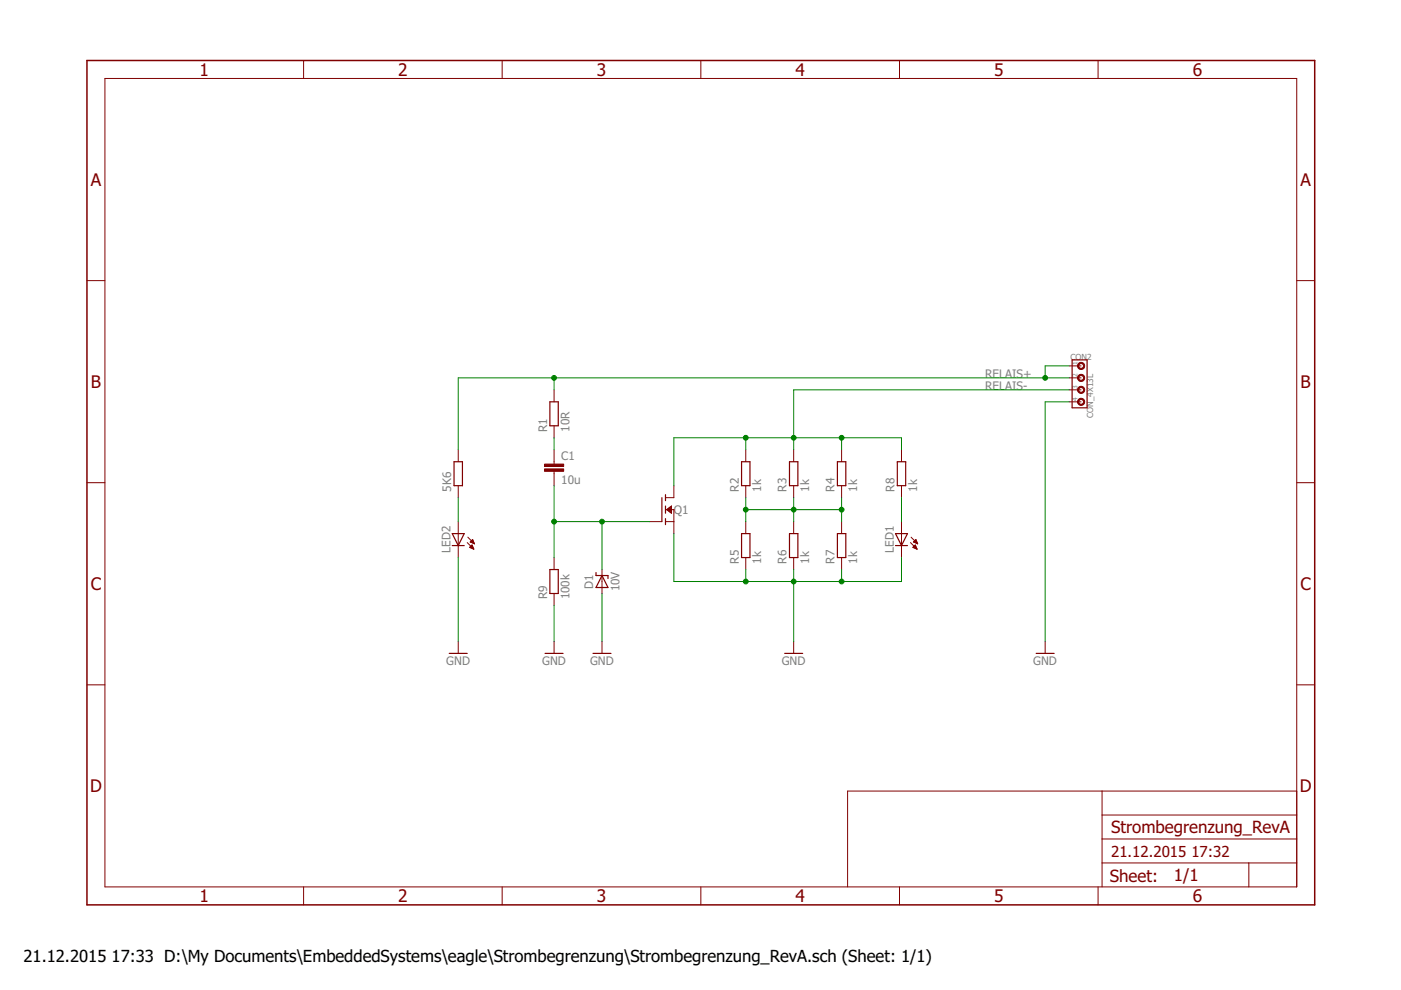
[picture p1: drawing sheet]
<svg xmlns="http://www.w3.org/2000/svg" width="297mm" height="210mm" viewBox="0 0 297 210" stroke-linecap="round" stroke-linejoin="round" font-family="sans-serif">
<g fill="none" stroke="#800000" stroke-width=".21">
<path d="M22.2 16.6h252.7v171.4h-252.7zM64.4 12.8v3.8M106.5 12.8v3.8M148.6 12.8v3.8M190.7 12.8v3.8M232.8 12.8v3.8M18.4 59.5h3.8M274.9 59.5h3.8M226.7 77.6h2.5M97.2 95.4v2.5M117.5 82.7v2.5M117.5 90.3v2.5"/>
<path d="M117.5 95.4v3M117.5 99.9v3.1M158.1 95.4v2.5M168.3 95.4v2.5M178.4 95.4v2.5M191.1 95.4v2.5M226.7 80.1h2.5M226.7 82.7h2.5M226.7 85.2h2.5M18.4 102.3h3.8M97.2 103v2.5M97.2 110.6v7.6"/>
<path d="M99.1 115l1.4 1.4M99.2 113.9l1.4 1.4M99.6 116.1l.5-.6 .4 .9zM99.6 116h.7M99.7 116.1h.6M99.7 114.9l.5-.5 .4 .9M99.7 114.9l.9 .4M99.7 114.9h.7M99.8 115.9h.4M99.8 114.8h.6M99.9 115.7h.3M99.9 114.7h.4"/>
<path d="M100 115h.5M100 116.2h.4M100 115.6h.1M100.1 114.5h.2M100.2 114.4h.1M100.2 115.1h.3M100.3 116.4h.1M100.5 115.3h.1M117.5 118.2v2.6M137.8 110.6h2.5M141.1 108.1h1.8v5M141.1 110.6h1.8"/>
<path d="M141.4 108.1l1-.8v1.5zM141.4 108h1M141.5 108.1h.9M141.5 107.9h.9M141.6 108.3h.8M141.7 107.8h.7M141.8 108.4h.6M141.9 107.7h.5M142 108.5h.4M142 107.5h.4M142.1 108.6h.3M142.2 107.4h.2"/>
<path d="M142.3 108.8h.1M142.3 107.3h.1M142.9 103v2.5h-1.8M158.1 103v2.5M158.1 110.6v2.5M158.1 118.2v2.6M168.3 103v2.5M168.3 110.6v2.5M168.3 118.2v2.6M178.4 103v2.5M178.4 110.6v2.5M178.4 118.2v2.6"/>
<path d="M191.1 103v2.5M191.1 110.6v7.6M193 115l1.4 1.4M193.2 113.9l1.4 1.4M193.5 116.1l.6-.6 .3 .9zM193.6 116h.6M193.7 114.9l.5-.5 .4 .9M193.7 114.9l.9 .4M193.7 114.9h.7M193.7 116.1h.6M193.7 115.9h.5M193.8 114.8h.5"/>
<path d="M193.8 115.7h.3M193.9 114.7h.4M193.9 115h.5M194 116.2h.3M194 115.6h.1M194 114.5h.2M194.2 114.4h.1M194.2 115.1h.3M194.2 116.4h.2M194.5 115.3h.1M274.9 102.3h3.8M97.2 136v2.5"/>
<path d="M117.5 125.8v2.6M117.5 136v2.5M127.6 120.8v5M127.6 136v2.5M168.3 136v2.5M221.6 136v2.5M18.4 145.2h3.8M274.9 145.2h3.8M233.7 167.7v20.3M233.7 177.9h41.2M233.7 172.8h41.2M274.9 167.7h-95.2v20.3"/>
<path d="M64.4 188v3.9M106.5 188v3.9M148.6 188v3.9M190.7 188v3.9M232.8 188v3.9M233.7 183h41.2M264.8 183v5"/>
</g>
<path d="M18.4 12.8h260.3v179.1h-260.3z" fill="none" stroke="#800000" stroke-width=".32"/>
<g fill="none" stroke="#800000" stroke-width=".25">
<path d="M227.3 76.3h3.2v10.2h-3.2zM96.3 97.9h1.7v5.1h-1.7zM116.6 85.2h1.8v5.1h-1.8zM157.2 97.9h1.8v5.1h-1.8zM167.4 97.9h1.8v5.1h-1.8zM177.5 97.9h1.8v5.1h-1.8zM190.2 97.9h1.8v5.1h-1.8zM95.9 115.7h2.5M95.9 113.1h2.5l-1.2 2.6zM140.3 105.5v5.1M141.1 104.9v1.3M141.1 107.3v1.5"/>
<path d="M141.1 110v1.2M157.2 113.1h1.8v5.1h-1.8zM167.4 113.1h1.8v5.1h-1.8zM177.5 113.1h1.8v5.1h-1.8zM189.9 113.1h2.5l-1.3 2.6zM189.9 115.7h2.5M95.2 138.5h3.9M115.6 138.5h3.8M116.6 120.8h1.8v5h-1.8zM125.7 138.5h3.8M126.4 121.4v.6h2.5v.7M127.6 122l1.3 2.6h-2.5z"/>
<path d="M166.4 138.5h3.8M219.7 138.5h3.8"/>
</g>
<g fill="#800000" stroke="#800000" stroke-width=".21">
<path d="M115.4 99.4h4.1v.5h-4.1z"/>
<path d="M115.4 98.4h4.1v.5h-4.1z"/>
</g>
<g fill="#800000" stroke="#800000" stroke-width=".21">
<path d="M228.6 77.1a.76 .76 0 0 1 1.3 .1 .76 .76 0 0 1-.5 1.1 .76 .76 0 0 1-.9-.7h.2a.51 .51 0 0 1 .7-.5 .51 .51 0 0 1 .2 .8 .51 .51 0 0 1-.9-.1v-.2h-.2z" fill-rule="evenodd"/>
<path d="M228.6 79.6a.76 .76 0 0 1 1.3 .1 .76 .76 0 0 1-.5 1.2 .76 .76 0 0 1-.9-.8h.2a.51 .51 0 0 1 .7-.5 .51 .51 0 0 1 .2 .9 .51 .51 0 0 1-.9-.2v-.2h-.2z" fill-rule="evenodd"/>
<path d="M228.6 82.2a.76 .76 0 0 1 1.3 .1 .76 .76 0 0 1-.5 1.1 .76 .76 0 0 1-.9-.7h.2a.51 .51 0 0 1 .7-.5 .51 .51 0 0 1 .2 .8 .51 .51 0 0 1-.9-.2v-.1h-.2z" fill-rule="evenodd"/>
<path d="M228.6 84.7a.76 .76 0 0 1 1.3 .1 .76 .76 0 0 1-.5 1.1 .76 .76 0 0 1-.9-.7h.2a.51 .51 0 0 1 .7-.5 .51 .51 0 0 1 .2 .8 .51 .51 0 0 1-.9-.1v-.2h-.2z" fill-rule="evenodd"/>
</g>
<g fill="none" stroke="#008000" stroke-width=".21">
<path d="M226.7 77.6h-5.1v2.5M117.5 80.1v2.6M117.5 92.8v2.6M158.1 92.8v2.6M178.4 92.8v2.6M191.1 95.4v-2.6h-48.2v10.2M226.7 82.7h-58.4v12.7M226.7 80.1h-129.5v15.3M226.7 85.2h-5.1v50.8M97.2 105.5v5.1M97.2 118.2v17.8M117.5 103v15.2"/>
<path d="M117.5 110.6h20.3M127.6 110.6v10.2M142.9 113.1v10.2h48.2v-5.1M158.1 105.5v5.1M158.1 108.1h20.3M168.3 105.5v5.1M178.4 105.5v5.1M191.1 105.5v5.1M117.5 128.4v7.6M127.6 125.8v10.2M158.1 120.8v2.5M168.3 120.8v15.2"/>
<path d="M178.4 120.8v2.5"/>
</g>
<g fill="#008000" stroke="#008000" stroke-width=".21">
<circle cx="168.3" cy="92.8" r=".51"/>
<circle cx="178.4" cy="92.8" r=".51"/>
<circle cx="158.1" cy="92.8" r=".51"/>
<circle cx="221.6" cy="80.1" r=".51"/>
<circle cx="117.5" cy="80.1" r=".51"/>
<circle cx="168.3" cy="123.3" r=".51"/>
<circle cx="178.4" cy="123.3" r=".51"/>
<circle cx="158.1" cy="123.3" r=".51"/>
<circle cx="158.1" cy="108.1" r=".51"/>
<circle cx="168.3" cy="108.1" r=".51"/>
<circle cx="178.4" cy="108.1" r=".51"/>
<circle cx="117.5" cy="110.6" r=".51"/>
<circle cx="127.6" cy="110.6" r=".51"/>
</g>
<g font-size="3.7" fill="#800000">
<text x="42.3" y="16">1</text>
<text x="84.4" y="16">2</text>
<text x="126.5" y="16">3</text>
<text x="168.7" y="16">4</text>
<text x="210.8" y="16">5</text>
<text x="252.9" y="16">6</text>
<text x="19.2" y="39.4">A</text>
<text x="275.7" y="39.4">A</text>
<text x="19.3" y="82.2">B</text>
<text x="275.8" y="82.2">B</text>
<text x="19.2" y="125.1">C</text>
<text x="275.7" y="125.1">C</text>
<text x="19.1" y="167.9">D</text>
<text x="275.6" y="167.9">D</text>
<text x="42.3" y="191.2">1</text>
<text x="84.4" y="191.2">2</text>
<text x="126.5" y="191.2">3</text>
<text x="168.7" y="191.2">4</text>
<text x="210.8" y="191.2">5</text>
<text x="252.9" y="191.2">6</text>
</g>
<g font-size="3.6" fill="#800000">
<text x="235.6" y="176.6">Strombegrenzung_RevA</text>
<text x="235.3" y="186.9">Sheet:</text>
<text x="248.9" y="186.8">1/1</text>
</g>
<g font-size="3.5">
<text x="5" y="203.9">21.12.2015</text>
<text x="23.7" y="203.9">17:33 D:\My Documents\EmbeddedSystems\eagle\Strombegrenzung\Strombegrenzung_RevA.sch (Sheet: 1/1)</text>
</g>
<g font-size="3.2" fill="#800000">
<text x="235.6" y="181.7">21.12.2015</text>
<text x="252.6" y="181.7">17:32</text>
</g>
<g font-size="2.5" fill="#808080">
<text x="208.9" y="82.7">RELAIS-</text>
<text x="208.9" y="80.1">RELAIS+</text>
<text x="116" y="91.6" transform="rotate(-90 116 91.6)">R1</text>
<text x="120.8" y="91.6" transform="rotate(-90 120.8 91.6)">10R</text>
<text x="119" y="97.5">C1</text>
<text x="95.7" y="104.2" transform="rotate(-90 95.7 104.2)">5K6</text>
<text x="119" y="102.6">10u</text>
<text x="156.6" y="104.2" transform="rotate(-90 156.6 104.2)">R2</text>
<text x="161.4" y="104.2" transform="rotate(-90 161.4 104.2)">1k</text>
<text x="166.8" y="104.2" transform="rotate(-90 166.8 104.2)">R3</text>
<text x="171.6" y="104.2" transform="rotate(-90 171.6 104.2)">1k</text>
<text x="176.9" y="104.2" transform="rotate(-90 176.9 104.2)">R4</text>
<text x="181.7" y="104.2" transform="rotate(-90 181.7 104.2)">1k</text>
<text x="189.6" y="104.2" transform="rotate(-90 189.6 104.2)">R8</text>
<text x="194.4" y="104.2" transform="rotate(-90 194.4 104.2)">1k</text>
<text x="142.9" y="108.9">Q1</text>
<text x="95.5" y="117.2" transform="rotate(-90 95.5 117.2)">LED2</text>
<text x="156.6" y="119.5" transform="rotate(-90 156.6 119.5)">R5</text>
<text x="161.4" y="119.5" transform="rotate(-90 161.4 119.5)">1k</text>
<text x="166.8" y="119.5" transform="rotate(-90 166.8 119.5)">R6</text>
<text x="171.6" y="119.5" transform="rotate(-90 171.6 119.5)">1k</text>
<text x="176.9" y="119.5" transform="rotate(-90 176.9 119.5)">R7</text>
<text x="181.7" y="119.5" transform="rotate(-90 181.7 119.5)">1k</text>
<text x="189.5" y="117.2" transform="rotate(-90 189.5 117.2)">LED1</text>
<text x="125.7" y="124.8" transform="rotate(-90 125.7 124.8)">D1</text>
<text x="131.3" y="125.4" transform="rotate(-90 131.3 125.4)">10V</text>
<text x="116" y="127.1" transform="rotate(-90 116 127.1)">R9</text>
<text x="120.8" y="127.1" transform="rotate(-90 120.8 127.1)">100k</text>
<text x="94.6" y="141.1">GND</text>
<text x="114.9" y="141.1">GND</text>
<text x="125.1" y="141.1">GND</text>
<text x="165.7" y="141.1">GND</text>
<text x="219.1" y="141.1">GND</text>
</g>
<g font-size="1.8" fill="#808080">
<text x="227" y="76.3">CON</text>
<text x="230.5" y="76.3">2</text>
<text x="231.8" y="88.6" transform="rotate(-90 231.8 88.6)">CON_4X13L</text>
</g>
<g font-size="1.4" fill="#808080">
<text x="228.5" y="77.4" transform="rotate(-90 228.5 77.4)">1</text>
<text x="228.5" y="82.4" transform="rotate(-90 228.5 82.4)">3</text>
<text x="228.5" y="79.9" transform="rotate(-90 228.5 79.9)">2</text>
<text x="228.5" y="85" transform="rotate(-90 228.5 85)">4</text>
</g>
</svg>
